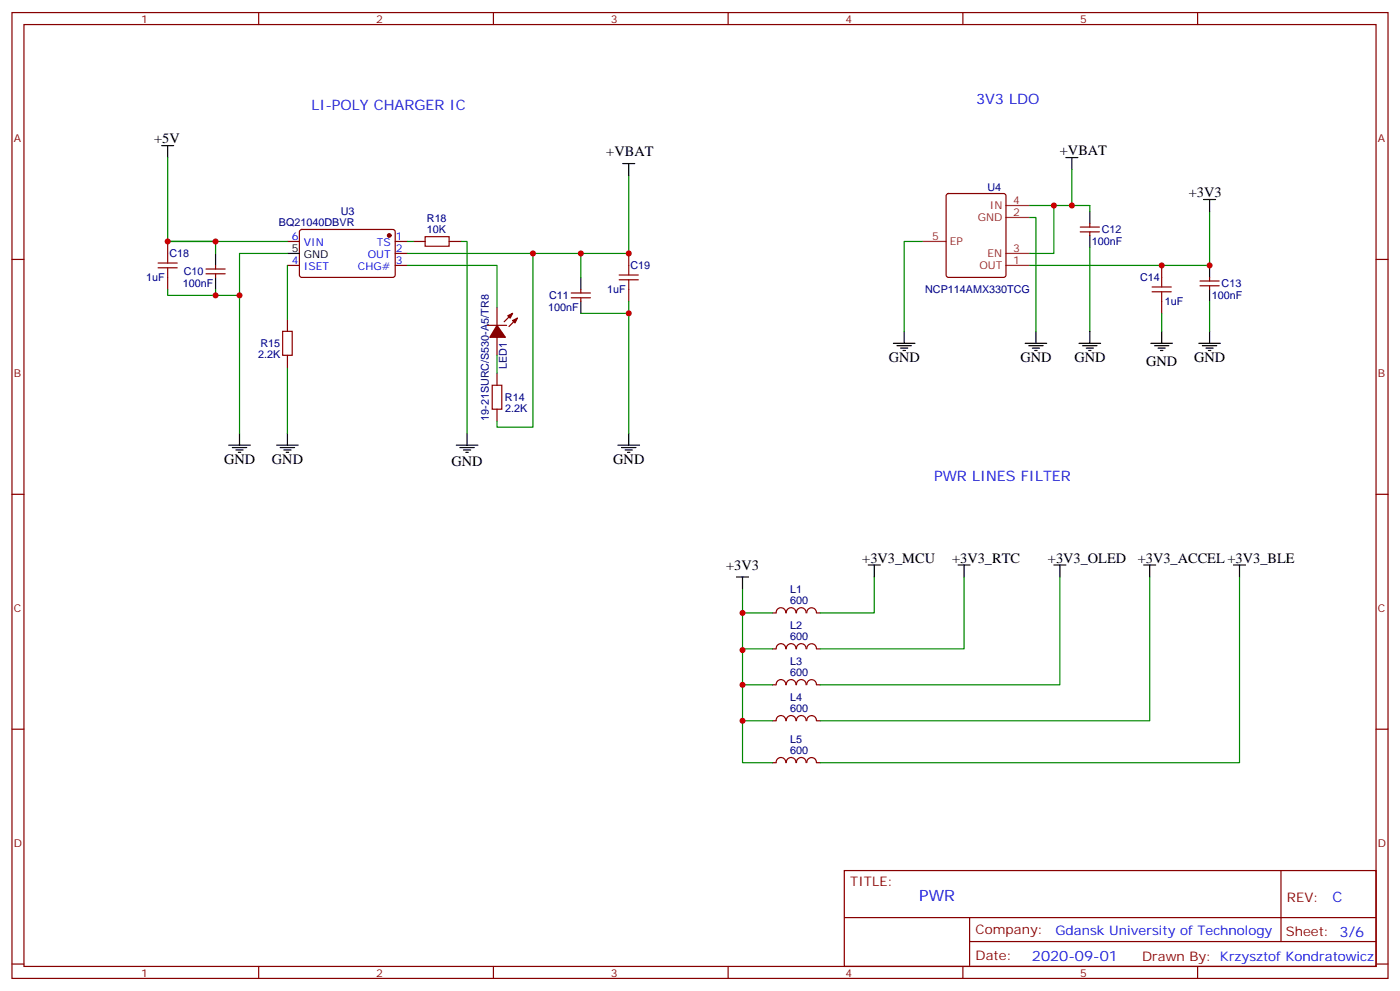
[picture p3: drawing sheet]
<svg xmlns="http://www.w3.org/2000/svg" width="412mm" height="292mm" viewBox="0 0 412 292" stroke-linecap="round" stroke-linejoin="round" font-family="sans-serif">
<g fill="none" stroke="#870000" stroke-width=".35">
<path d="M3.5 3.7h405.4v284.3h-405.4zM7.1 7.2h398.2v277.3h-398.2zM76.2 3.7v3.5M145.3 3.7v3.5M214.5 3.7v3.5M283.6 3.7v3.5M352.8 3.7v3.5M278.9 57.2l.5-.2h16.2l.5 .2 .2 .5v23.3l-.2 .5-.5 .2h-16.2l-.5-.3-.2-.4v-23.3zM3.5 76.4h3.6M49.4 71.1v3.5M60.7 79.2h5.6M63.5 78.1v1.1"/>
<path d="M84.7 71.1h3.5M84.7 78.1h3.5M88.4 67.8l.5-.2h27.1l.4 .7v12.9l-.7 .5-27.1-.1-.4-.6v-12.7zM116.4 71.1h3.5M116.4 74.6h3.5M116.4 78.1h3.5M121.7 71.1h3.5M132.3 71.1h3.5M185.2 74.6v3.5M318.2 68.3h5.6M318.2 66.9h5.6M321 65.8v1.1"/>
<path d="M321 68.3v1M342.2 78.1v3.6M405.3 76.4h3.6M49.4 81.7v3.5M60.7 80.6h5.6M63.5 80.6v1.1M84.7 94v3.5M143.6 95.8h5.6M146.4 90.5v5.3M146.4 99.3v5.3M151 92.3l-2.5 2.4M152.4 93.7l-2.5 2.4"/>
<path d="M168.3 87.7h5.6M168.3 86.3h5.6M171.1 85.2v1.1M171.1 87.7v1M185.2 85.2v3.5M342.2 88.7v3.6M353.5 84.1h5.6M353.5 82.7h5.6M356.3 81.7v1M356.3 84.1v1.1M84.7 104.6v3.5M146.4 109.9v3.5"/>
<path d="M146.4 120.5v3.5M3.5 145.5h3.6M405.3 145.5h3.6M227.5 180.4h1.1M227.5 191h1.1M228.6 180.4a1.41 1.41 0 0 1 1.4-1.5 1.41 1.41 0 0 1 1.5 1.5M228.6 191a1.41 1.41 0 0 1 1.4-1.5 1.41 1.41 0 0 1 1.5 1.5M231.6 180.4a1.41 1.41 0 0 1 1.4-1.5 1.41 1.41 0 0 1 1.4 1.5M231.6 191a1.41 1.41 0 0 1 1.4-1.5 1.41 1.41 0 0 1 1.4 1.5M234.6 180.4a1.41 1.41 0 0 1 1.4-1.5 1.41 1.41 0 0 1 1.4 1.5M234.6 191a1.41 1.41 0 0 1 1.4-1.5 1.41 1.41 0 0 1 1.4 1.5M237.7 180.4a1.41 1.41 0 0 1 1.4-1.5 1.41 1.41 0 0 1 1.4 1.5"/>
<path d="M237.7 191a1.41 1.41 0 0 1 1.4-1.5 1.41 1.41 0 0 1 1.4 1.5M240.6 180.4h1.1M240.6 191h1.1M3.5 214.7h3.6M227.5 201.6h1.1M227.5 212.2h1.1M228.6 201.6a1.41 1.41 0 0 1 1.4-1.5 1.41 1.41 0 0 1 1.5 1.5M228.6 212.2a1.41 1.41 0 0 1 1.4-1.5 1.41 1.41 0 0 1 1.5 1.5M231.6 201.6a1.41 1.41 0 0 1 1.4-1.5 1.41 1.41 0 0 1 1.4 1.5M231.6 212.2a1.41 1.41 0 0 1 1.4-1.5 1.41 1.41 0 0 1 1.4 1.5M234.6 201.6a1.41 1.41 0 0 1 1.4-1.5 1.41 1.41 0 0 1 1.4 1.5M234.6 212.2a1.41 1.41 0 0 1 1.4-1.5 1.41 1.41 0 0 1 1.4 1.5"/>
<path d="M237.7 201.6a1.41 1.41 0 0 1 1.4-1.5 1.41 1.41 0 0 1 1.4 1.5M237.7 212.2a1.41 1.41 0 0 1 1.4-1.5 1.41 1.41 0 0 1 1.4 1.5M240.6 201.6h1.1M240.6 212.2h1.1M405.3 214.7h3.6M227.5 224.5h1.1M228.6 224.5a1.41 1.41 0 0 1 1.4-1.5 1.41 1.41 0 0 1 1.5 1.5M231.6 224.5a1.41 1.41 0 0 1 1.4-1.5 1.41 1.41 0 0 1 1.4 1.5M234.6 224.5a1.41 1.41 0 0 1 1.4-1.5 1.41 1.41 0 0 1 1.4 1.5M237.7 224.5a1.41 1.41 0 0 1 1.4-1.5 1.41 1.41 0 0 1 1.4 1.5M240.6 224.5h1.1M248.7 256.3h156.6v28.2h-156.6z"/>
<path d="M377.3 256.3v20.9M248.7 270.1h156.5M285.6 277.2h119.6M285.6 270.1v14.2M3.5 283.8h3.6M76.2 284.5v3.5M145.3 284.5v3.5M214.5 284.5v3.5M283.6 284.5v3.5M352.8 284.5v3.5M405.3 283.8h3.6"/>
</g>
<g fill="#870000" stroke="#870000" stroke-width=".35">
<path d="M149.6 93l1.4-.7-.7 1.4z"/>
<path d="M151 94.4l1.4-.7-.7 1.4z"/>
<path d="M146.4 95.8l2.5 3.5h-4.6z"/>
<circle cx="114.7" cy="69.3" r=".53"/>
</g>
<g fill="none" stroke="#000" stroke-width=".35">
<path d="M47.6 42.9h3.6M49.4 42.9v3.5M183.4 48.2h3.6M185.2 48.2v3.5M314 46.4h3.5M315.7 46.4v3.5M354.5 58.7h3.6M356.3 58.7v3.6M63.5 74.6v3.5M84.7 74.6h3.5M321 62.3v3.5M321 69.3v3.5"/>
<path d="M356.3 78.1v3.6M63.5 81.7v3.5M171.1 81.7v3.5M171.1 88.7v3.6M266.3 97.5v3.6M305.2 97.5v3.6M321 97.5v3.6M342.2 97.5v3.6M356.3 85.2v3.5M356.3 97.5v3.6M263.2 101.1h6.3M264.2 101.8h4.3"/>
<path d="M265.3 102.5h2.1M266 103.2h.7M302 101.1h6.3M303 101.8h4.3M304.1 102.5h2.1M304.8 103.2h.7M317.9 101.1h6.3M318.9 101.8h4.2M320 102.5h2.1M320.7 103.2h.7M339 101.1h6.4M340.1 101.8h4.2"/>
<path d="M341.1 102.5h2.2M341.8 103.2h.7M353.1 101.1h6.4M354.2 101.8h4.2M355.2 102.5h2.2M356 103.2h.7M67.4 131.1h6.3M68.4 131.8h4.3M69.5 132.5h2.1M70.2 133.2h.7M70.6 127.5v3.6M81.5 131.1h6.3"/>
<path d="M82.5 131.8h4.3M83.6 132.5h2.1M84.3 133.2h.7M84.7 127.5v3.6M134.4 131.1h6.4M135.5 131.8h4.2M136.5 132.5h2.1M137.2 133.2h.7M137.6 127.5v3.6M182 131.1h6.4M183.1 131.8h4.2M184.1 132.5h2.2"/>
<path d="M184.9 133.2h.7M185.2 127.5v3.6M217 169.9h3.5M218.7 169.9v3.5M255.8 166.3h3.5M257.5 166.3v3.6M282.2 166.3h3.6M284 166.3v3.6M310.4 166.3h3.6M312.2 166.3v3.6M336.9 166.3h3.5M338.7 166.3v3.6"/>
<path d="M363.4 166.3h3.5M365.1 166.3v3.6"/>
</g>
<g fill="none" stroke="#008700" stroke-width=".35">
<path d="M49.4 46.4v24.7h35.3M185.2 51.7v22.9h-65.3M315.7 49.9v10.6h-12.3M63.5 71.1h-14.1h14.1v3.5M84.7 74.6h-14.1v52.9M84.7 78.1v15.9M119.9 78.1h26.5v12.4M119.9 71.1h1.8M135.8 71.1h1.8v56.4M157 74.6v51.2h-10.6v-1.8M171.1 74.6v7.1M271.6 71.1h-5.3v26.4"/>
<path d="M303.4 64h1.8v33.5M310.4 60.5v14.1h-7M315.7 60.5h5.3v1.8M321 72.8v24.7M356.3 62.3v15.8h-52.9M49.4 85.2v1.8h14.1M63.5 85.2v1.8h7.1M171.1 92.3h14.1v35.2M185.2 88.7v3.6M342.2 92.3v5.2M356.3 88.7v8.8M84.7 108.1v19.4"/>
<path d="M146.4 104.6v5.3M218.7 173.4v38.8h8.8M257.5 169.9v10.5h-15.8M284 169.9v21.1h-42.3M312.2 169.9v31.7h-70.5M338.7 169.9v42.3h-97M365.1 169.9v54.6h-123.4M218.7 180.4h8.8M227.5 191h-8.8v.4M218.7 212.2v12.3h8.8M218.7 201.6h8.8"/>
</g>
<g fill="none" stroke="#a10000" stroke-width=".35">
<path d="M46.6 77.4h5.6M46.6 78.8h5.6M49.4 74.6v2.8M49.4 78.8v2.9M125.2 69.7h7.1v2.8h-7.1zM185.2 78.1v2.9M83.3 97.5h2.8v7.1h-2.8zM182.4 81h5.6M182.4 82.4h5.6M185.2 82.4v2.8M339.4 84.5h5.6M339.4 85.9h5.6"/>
<path d="M342.2 81.7v2.8M342.2 85.9v2.8M145 113.4h2.8v7.1h-2.8z"/>
</g>
<path d="M271.6 71.1h7.1M296.3 78.1h7.1M296.3 64h7.1M296.3 74.6h7.1M296.3 60.5h7.1" fill="none" stroke="#8c2424" stroke-width=".35"/>
<g fill="#c00">
<circle cx="310.4" cy="60.5" r=".88"/>
<circle cx="356.3" cy="78.1" r=".88"/>
<circle cx="218.7" cy="180.4" r=".88"/>
<circle cx="218.7" cy="201.6" r=".88"/>
<circle cx="185.2" cy="92.3" r=".88"/>
<circle cx="63.5" cy="71.1" r=".88"/>
<circle cx="157" cy="74.6" r=".88"/>
<circle cx="185.2" cy="74.6" r=".88"/>
<circle cx="171.1" cy="74.6" r=".88"/>
<circle cx="315.7" cy="60.5" r=".88"/>
<circle cx="70.6" cy="87" r=".88"/>
<circle cx="63.5" cy="87" r=".88"/>
<circle cx="49.4" cy="71.1" r=".88"/>
<circle cx="342.2" cy="78.1" r=".88"/>
<circle cx="218.7" cy="191.4" r=".88"/>
<circle cx="218.7" cy="212.2" r=".88"/>
</g>
<text font-size="4.6" fill="#00f" x="270.8" y="265.3">PWR</text>
<g font-size="4.2" fill="#00f">
<text x="91.7" y="32.3">LI-POLY CHARGER IC</text>
<text x="287.5" y="30.5">3V3 LDO</text>
<text x="275.2" y="141.6">PWR LINES FILTER</text>
<text x="392.5" y="265.6">C</text>
<text x="304" y="282.9">2020-09-01</text>
</g>
<g font-size="4.2">
<text x="45.4" y="42.2">+5V</text>
<text x="178.6" y="46.1">+VBAT</text>
<text x="312.2" y="45.7">+VBAT</text>
<text x="350.2" y="58">+3V3</text>
<text x="261.8" y="106.7">GND</text>
<text x="300.6" y="106.7">GND</text>
<text x="316.5" y="106.7">GND</text>
<text x="337.6" y="107.8">GND</text>
<text x="351.7" y="106.7">GND</text>
<text x="66" y="136.7">GND</text>
<text x="80.1" y="136.7">GND</text>
<text x="133" y="137.1">GND</text>
<text x="180.7" y="136.7">GND</text>
<text x="213.9" y="167.8">+3V3</text>
<text x="254" y="165.6">+3V3_MCU</text>
<text x="280.5" y="165.6">+3V3_RTC</text>
<text x="308.7" y="165.6">+3V3_OLED</text>
<text x="335.1" y="165.6">+3V3_ACCEL +3V3_BLE</text>
</g>
<g font-size="3.9" fill="#800">
<text x="250.5" y="260.9">TITLE:</text>
<text x="379.1" y="265.6">REV:</text>
<text x="287.4" y="275.1">Company:</text>
<text x="378.7" y="275.7">Sheet: 3/6</text>
<text x="287.4" y="282.8">Date:</text>
<text x="336.4" y="282.8">Drawn By: Krzysztof Kondratowicz</text>
</g>
<text font-size="3.9" fill="#00f" x="310.9" y="275.1">Gdansk University of Technology</text>
<g font-size="3.2" fill="#800">
<text x="41.6" y="6.7">1</text>
<text x="110.8" y="6.7">2</text>
<text x="179.9" y="6.7">3</text>
<text x="249.1" y="6.7">4</text>
<text x="318.2" y="6.7">5</text>
<text x="4.1" y="41.8">A</text>
<text x="405.9" y="41.8">A</text>
<text x="4.1" y="110.9">B</text>
<text x="405.9" y="110.9">B</text>
<text x="4.1" y="180.1">C</text>
<text x="405.9" y="180.1">C</text>
<text x="4.1" y="249.2">D</text>
<text x="405.9" y="249.2">D</text>
<text x="41.6" y="287.5">1</text>
<text x="110.8" y="287.5">2</text>
<text x="179.9" y="287.5">3</text>
<text x="249.1" y="287.5">4</text>
<text x="318.2" y="287.5">5</text>
</g>
<g font-size="3.2" fill="#000080">
<text x="290.8" y="56.4">U4</text>
<text x="100.4" y="63.3">U3</text>
<text x="125.7" y="65.4">R18</text>
<text x="82.2" y="66.5">BQ21040DBVR</text>
<text x="125.7" y="68.6">10K</text>
<text x="324.6" y="68.7">C12</text>
<text x="49.9" y="75.8">C18</text>
<text x="321.7" y="72.2">100nF</text>
<text x="43" y="82.8">1uF</text>
<text x="54.1" y="81">C10</text>
<text x="185.7" y="79.3">C19</text>
<text x="335.9" y="82.8">C14</text>
<text x="53.9" y="84.5">100nF</text>
<text x="161.7" y="88.1">C11</text>
<text x="178.8" y="86.3">1uF</text>
<text x="272.5" y="86.3">NCP114AMX330TCG</text>
<text x="343.1" y="89.9">1uF</text>
<text x="356.9" y="88.1">100nF</text>
<text x="359.8" y="84.6">C13</text>
<text x="161.5" y="91.6">100nF</text>
<text x="76" y="105.4">2.2K</text>
<text x="76.7" y="102.2">R15</text>
<text x="149.3" y="108.7" transform="rotate(-90 149.3 108.7)">LED1</text>
<text x="148.7" y="118.1">R14</text>
<text x="144" y="123.9" transform="rotate(-90 144 123.9)">19-21SURC/S530-A5/TR8</text>
<text x="148.8" y="121.2">2.2K</text>
<text x="232.8" y="177.8">600</text>
<text x="232.8" y="174.7">L1</text>
<text x="232.8" y="185.3">L2</text>
<text x="232.8" y="188.4">600</text>
<text x="232.8" y="195.8">L3</text>
<text x="232.8" y="199">600</text>
<text x="232.8" y="209.6">600</text>
<text x="232.8" y="206.4">L4</text>
<text x="232.8" y="221.9">600</text>
<text x="232.8" y="218.8">L5</text>
</g>
<g font-size="3.2" fill="#8d2323">
<text x="288" y="65.1">GND</text>
<text x="291.6" y="61.6">IN</text>
<text x="298.4" y="63.7">2</text>
<text x="298.4" y="60.1">4</text>
<text x="274.6" y="70.7">5</text>
<text x="279.8" y="72.1">EP</text>
<text x="290.9" y="75.7">EN</text>
<text x="298.4" y="77.8">1</text>
<text x="298.4" y="74.3">3</text>
<text x="288.5" y="79.2">OUT</text>
</g>
<g font-size="3.2" fill="#00f">
<text x="86" y="70.7">6</text>
<text x="116.6" y="70.7">1</text>
<text x="86" y="77.8">4</text>
<text x="89.5" y="72.5">VIN</text>
<text x="108.3" y="76">OUT</text>
<text x="111" y="72.5">TS</text>
<text x="116.6" y="74.3">2</text>
<text x="116.6" y="77.8">3</text>
<text x="89.5" y="79.6">ISET</text>
<text x="105.5" y="79.6">CHG#</text>
</g>
<g font-size="3.2">
<text x="86" y="74.3">5</text>
<text x="89.5" y="76">GND</text>
</g>
</svg>
